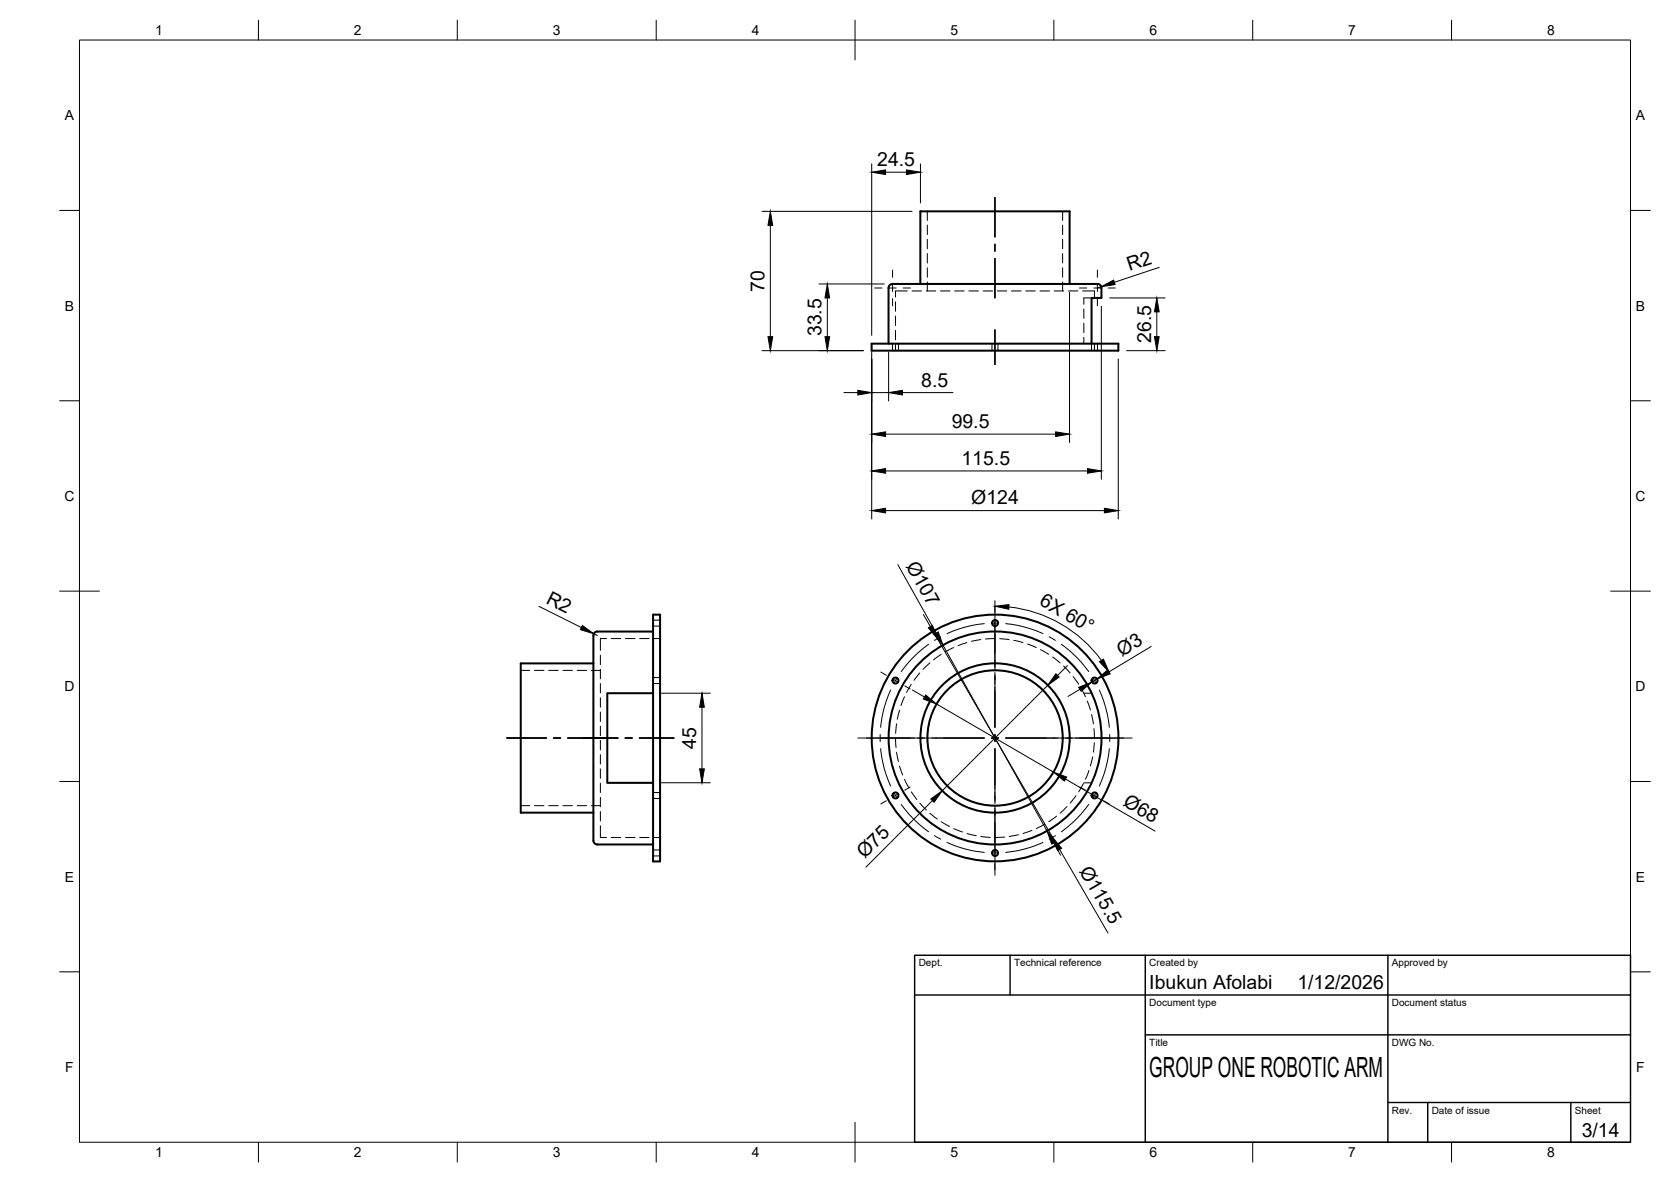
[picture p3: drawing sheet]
<svg xmlns="http://www.w3.org/2000/svg" width="420mm" height="297mm" viewBox="0 0 420 297" stroke-linecap="round" stroke-linejoin="round" font-family="sans-serif">
<!-- layer: Visible -->
<g fill="none" stroke="#000" stroke-width=".51">
<path d="M231.4 71.4v-18.3h37.5v18.3M219.2 86.4h62v1.7h-62zM223.4 86.4v-14a1.58 1.58 0 0 1 2-1h49.5a1.93 1.93 0 0 1 2 .6v2.9h-2.4v11.5M150.2 158.7h14M150.2 158.7a1.39 1.39 0 0 0-1 1.7v49.8a1.88 1.88 0 0 0 .6 1.9l.4 .1M164.2 154.5h1.8v62h-1.8zM149.2 166.7h-18.3v37.5h18.3M164.2 174.2h-11.5v22.5h11.5M150.2 212.2h14"/>
<circle cx="250.2" cy="156.6" r=".75"/>
<circle cx="225.2" cy="171" r=".75"/>
<circle cx="275.2" cy="171" r=".75"/>
<circle cx="225.2" cy="199.9" r=".75"/>
<circle cx="250.2" cy="185.5" r="26.8"/>
<circle cx="250.2" cy="185.5" r="18.8"/>
<circle cx="250.2" cy="185.5" r="17"/>
<circle cx="250.2" cy="185.5" r="31"/>
<circle cx="275.2" cy="199.9" r=".75"/>
<circle cx="250.2" cy="214.4" r=".75"/>
</g>
<!-- layer: Hidden -->
<g fill="none" stroke="#000" stroke-width=".25">
<path d="M233.2 53.1v2.3M233.2 56.6v2.4M267.2 53.1v2.3M267.2 56.6v2.4M225.2 75.8v2.4M225.2 79.4v2.4M228.1 73.1h-2.9v1.6M229.3 73.1h2.4M232.9 73.1h2.4M233.2 60.1v2.4M233.2 63.7v2.4M233.2 67.3v2.4"/>
<path d="M233.2 70.9v2.2M236.5 73.1h2.4M240.1 73.1h2.3M243.6 73.1h2.4M247.2 73.1h2.4M250.8 73.1h2.4M254.3 73.1h2.4M257.9 73.1h2.4M261.5 73.1h2.4M265.1 73.1h2.4M267.2 60.1v2.4M267.2 63.7v2.4"/>
<path d="M267.2 67.3v2.4M267.2 70.9v2.2M268.6 73.1h2.4M272.2 73.1h3v1.8M272.5 77.6v2.4M274.5 74.9h-2v1.6M224.4 86.4v1.7M225.2 83v2.4M225.2 86.6v1.5M225.9 86.4v1.7M249.4 86.4v1.7M250.9 86.4v1.7"/>
<path d="M272.5 81.2v2.4M272.5 84.8v1.6M274.4 86.4v1.7M275.2 86.4v1.7M275.9 86.4v1.7M164.2 155.8h1.8M164.2 157.3h1.8M130.9 168.5h2.3M134.4 168.5h2.4M138 168.5h2.4M141.5 168.5h2.4M145.1 168.5h2.4"/>
<path d="M148.7 168.5h2.3M151 178.9v2.4M151 175.4v2.3M151 171.8v2.3M151 168.2v2.4M151 164.6v2.4M152.5 160.5h-1.5v2.9M153.7 160.5h2.4M157.3 160.5h2.4M160.8 160.5h2.4M164.2 170.3h1.8M164.2 171.8h1.8"/>
<path d="M164.4 160.5h1.6M226.2 178.4l-.6 2.3M227.4 175.1l-.9 2.2M229.1 172l-1.2 2M231.3 169.1l-1.5 1.9M233.8 166.6l-1.7 1.6M236.6 164.5l-1.9 1.3M239.8 162.7l-2.1 1.1M243.1 161.5l-2.2 .8M246.6 160.7l-2.3 .5M250.2 160.5l-2.4 .1M251.4 160.5l2.3 .2"/>
<path d="M254.9 160.9l2.3 .6M258.4 161.8l2.2 .9M261.6 163.2l2.1 1.2M264.7 165.1l1.9 1.5M267.4 167.4l1.7 1.7M269.8 170l1.4 1.9M271.8 173l1.1 2.1M272.5 174.2h2M273.4 176.2l.8 2.2M274.5 179.6l.4 2.3M151 196.8v2.4M151 193.2v2.4"/>
<path d="M151 189.6v2.4M151 186.1v2.4M151 182.5v2.4M164.2 199.2h1.8M225.2 185.5l.1 2.4M225.4 181.9l-.2 2.4M225.4 189l.5 2.4M226.2 192.5l.8 2.3M227.4 195.9l1.1 2.1M229.2 199l1.3 1.9M270.6 199.9l-1.5 1.9M272.4 196.9l-1.2 2.1"/>
<path d="M272.5 196.7h2M273.8 193.6l-.9 2.2M274.7 190.2l-.5 2.3M275.1 183.1l.1 2.4M275.2 186.6l-.3 2.4M130.9 202.5h2.3M134.4 202.5h2.4M138 202.5h2.4M141.5 202.5h2.4M145.1 202.5h2.4M148.7 202.5h2.3M151 207.5v3h1.5"/>
<path d="M151 203.9v2.4M151 200.3v2.4M153.7 210.5h2.4M157.3 210.5h2.4M160.8 210.5h2.4M164.2 200.7h1.8M164.2 213.6h1.8M164.2 215.1h1.8M164.4 210.5h1.6M231.3 201.9l1.6 1.7M233.8 204.4l1.9 1.4M236.7 206.5l2 1.2"/>
<path d="M239.8 208.2l2.2 .9M243.1 209.5l2.4 .5M246.6 210.2l2.4 .2M252.6 210.4l-2.4 .1M256.1 209.8l-2.4 .4M259.5 208.7l-2.3 .8M262.7 207.1l-2.1 1.1M265.6 205.1l-1.9 1.4M268.3 202.7l-1.7 1.7"/>
</g>
<!-- layer: BORDER -->
<g fill="none" stroke="#000" stroke-width=".25">
<path d="M20 10.1h390v276.9h-390zM65 5.1v5M115 5.1v5M165 5.1v5M215 5.1v10M265 5.1v5M315 5.1v5M365 5.1v5M15 52.9h5M410 52.9h5M15 100.7h5M410 100.7h5"/>
<path d="M15 148.6h10M405 148.6h10M15 196.4h5M410 196.4h5M15 244.2h5M410 244.2h5M65 287v5M115 287v5M165 287v5M215 282.1v9.9M265 287v5M315 287v5"/>
<path d="M365 287v5"/>
</g>
<!-- layer: TITLEBLOCK -->
<path d="M230 240.1h180v46.9h-180zM230 250h180M254 240.1v9.9M288 240.1v46.9M349 240.1v46.9M288 260.1h122M349 277.1h61M359 277.1v9.9M395 277.1v9.9" fill="none" stroke="#000" stroke-width=".36"/>
<!-- layer: Smart Centers -->
<g fill="none" stroke="#000" stroke-width=".25">
<path d="M250.2 49.6v10M219.9 72.4h1.8M223.5 72.4h1.8M224.4 67.9v1.8M224.4 71.5v1.8M224.4 75v1.9M227.1 72.4h1.8M250.2 61.3v1.8M250.2 64.9v10M271.4 72.4h1.8M275 72.4h1.8M275.9 67.9v1.8"/>
<path d="M275.9 71.5v1.8M275.9 75v1.9M278.6 72.4h1.8M250.2 82.9v8.7M247.5 156.7l-4.6 .8-4.8 1.7M249.3 156.6h1.8M250.2 151v17.3M252.9 156.7l4.6 .8 4.7 1.7M221.5 168.9l1.3 .8M223.9 173.4l-1.6 4.4-.9 5M224.4 170.6l1.6 .9M225.6 170.3l-.9 1.5"/>
<path d="M227.5 172.4l1.4 .8M233.5 161.9l-3.9 3.3-3 3.6M236.5 160l-1.5 .9M250.2 169v13.8M263.8 160l1.6 .9M266.9 161.9l3.8 3.3 3 3.6M272.9 172.4l-1.4 .8M274.7 170.3l.9 1.5M275.9 170.6l-1.5 .9M276.4 173.4l1.6 4.4 .9 5M278.9 168.9l-1.4 .8M127.4 185.5h10"/>
<path d="M139.2 185.5h1.8M142.7 185.5h12.7M157.2 185.5h1.8M160.8 185.5h8.7M215.7 185.5h17.9M221.3 184.6v1.8M221.4 188.1l.9 5.1 1.6 4.3M224.7 199.1l.9 1.6M226 199.5l-1.6 .8M228.9 197.8l-1.4 .8M233.7 185.5h13.8M249.3 185.5h1.8"/>
<path d="M250.2 184.6v1.8M250.2 188.1v13.9M252.9 185.5h13.8M266.8 185.5h17.9M271.5 197.8l1.4 .8M274.4 199.5l1.5 .8M275.6 199.1l-.9 1.6M278.9 188.1l-.9 5.1-1.6 4.3M279 184.6v1.8M222.8 201.2l-1.3 .8M226.6 202.2l3 3.5 3.9 3.3M235 210l1.5 .9"/>
<path d="M238.1 211.7l4.8 1.7 4.6 .8M249.3 214.3h1.8M250.2 202.6v17.4M262.2 211.7l-4.7 1.7-4.6 .8M265.4 210l-1.6 .9M273.7 202.2l-3 3.5-3.8 3.3M277.5 201.2l1.4 .8"/>
</g>
<!-- layer: FD_Dimensions -->
<g fill="none" stroke="#000" stroke-width=".25">
<path d="M191.6 53.1h37.7M193.7 56.6v28M219.2 41.2v43.1M222.7 43.3h5.2M231.4 41.2v9.8M205.9 71.4h16.4M208 74.9v9.7M268.9 73.5v37.7M276.9 72.1l-1 .3M276.9 77v43.4M279 74.9h14M290.9 78.4v6.2"/>
<path d="M291.5 67.2l-11.3 3.7M191.6 88.1h25.5M212.2 98.7h3.5M219.2 88.5v41.9M219.2 98.7h4.2M223.4 88.5v12.3M226.9 98.7h12.7M281.2 90.2v40.2M283.3 88.1h9.7M222.7 118.3h50.7M222.7 109.1h42.7M222.7 128.3h55"/>
<path d="M135.5 152.4l10.7 5.3M149.3 159.3l.9 .4M225.7 141.9l9.7 17.2M232.2 154.4l1.7 3.1M253.7 152.5a33.1 33.1 0 0 1 23.3 13.5M166.3 174.2h12.3M176.5 177.7v15.5M229.4 173.4l3.1 1.8M235.5 176.9l29.4 17.1M235.7 160.5l29 49.9M237.1 162.1l26.1 46.7M263.4 172.2l-26.5 26.5"/>
<path d="M268.4 167.3l-2.5 2.4M271.5 173.2l-3 1.8M275.8 170.7l-1.3 .7M289.5 162.5l-10.7 6.4M166.3 196.7h12.3M267.9 195.8l22.5 13.1M234.4 201.2l-16.7 16.7M265 211.9l1.7 3M266.4 213.5l12.2 21"/>
</g>
<g fill="#000" stroke="#000" stroke-width=".25">
<path d="M193.7 53.1l.6 3.5h-1.2zM219.2 43.3l3.5-.6v1.2zM227.9 42.7l3.5 .6-3.5 .6zM208 71.4l.6 3.5h-1.2zM276.9 72.1l3.1-1.7 .4 1.1zM290.9 74.9l.6 3.5h-1.2zM193.1 84.6h1.2l-.6 3.5zM207.4 84.6h1.2l-.6 3.5zM215.7 98.1l3.5 .6-3.5 .6zM223.4 98.7l3.5-.6v1.2zM290.3 84.6h1.2l-.6 3.5zM219.2 118.3l3.5-.5v1.1z"/>
<path d="M219.2 109.1l3.5-.6v1.2zM265.4 108.5l3.5 .6-3.5 .6zM273.4 117.8l3.5 .5-3.5 .6zM219.2 128.3l3.5-.6v1.2zM277.7 127.7l3.5 .6-3.5 .6zM146.4 157.2l2.9 2.1-3.4-1.1zM233.4 157.8l1-.6 1.3 3.3zM234.9 159.4l1-.6 1.2 3.3zM250.2 152.3l3.5-.4-.1 1.2zM176.5 174.2l.6 3.5h-1.2zM232.7 174.7l2.8 2.2-3.3-1.2zM265.5 169.3l.8 .8-2.9 2.1z"/>
<path d="M271.2 172.7l3.3-1.3-2.7 2.3zM276.5 166.3l1-.6 1.4 3.2zM275.8 170.7l2.7-2.4 .6 1zM175.9 193.2h1.2l-.6 3.5zM264.9 194l3.3 1.3-.6 1zM234 200.8l2.9-2.1-2 2.9zM263.2 208.8l2.3 2.8-1 .5zM264.7 210.4l2.2 2.8-1 .6z"/>
</g>
<text font-size="7" x="289" y="270.6">GROUP ONE ROBOTIC ARM</text>
<g font-size="4.9">
<text x="220.6" y="41.8">24.5</text>
<text x="284" y="68.2" transform="rotate(-18 284 68.2)">R2</text>
<text x="192.2" y="73.3" transform="rotate(-90 192.2 73.3)">70</text>
<text x="206.6" y="84.5" transform="rotate(-90 206.6 84.5)">33.5</text>
<text x="289.4" y="86.2" transform="rotate(-90 289.4 86.2)">26.5</text>
<text x="231.6" y="97.2">8.5</text>
<text x="239.3" y="107.6">99.5</text>
<text x="241.8" y="116.9">115.5</text>
<text x="244.2" y="126.8">Ø124</text>
<text x="227.7" y="142.2" transform="rotate(61 227.7 142.2)">Ø107</text>
<text x="137.1" y="151.6" transform="rotate(27 137.1 151.6)">R2</text>
<text x="261.2" y="151.9" transform="rotate(30 261.2 151.9)">6X 60°</text>
<text x="282.1" y="165.1" transform="rotate(-31 282.1 165.1)">Ø3</text>
<text x="175" y="188.1" transform="rotate(-90 175 188.1)">45</text>
<text x="282.2" y="202.3" transform="rotate(30 282.2 202.3)">Ø68</text>
<text x="217.5" y="216" transform="rotate(-45 217.5 216)">Ø75</text>
<text x="271.3" y="218.8" transform="rotate(60 271.3 218.8)">Ø115.5</text>
<text x="289" y="248.5">Ibukun Afolabi</text>
<text x="326.2" y="248.5">1/12/2026</text>
<text x="397.7" y="285.7">3/14</text>
</g>
<g font-size="3.5">
<text x="39" y="8.8">1</text>
<text x="89" y="8.8">2</text>
<text x="139" y="8.8">3</text>
<text x="189" y="8.8">4</text>
<text x="239" y="8.8">5</text>
<text x="289" y="8.8">6</text>
<text x="339" y="8.8">7</text>
<text x="389" y="8.8">8</text>
<text x="16.3" y="30.2">A</text>
<text x="411.3" y="30.2">A</text>
<text x="16.3" y="78">B</text>
<text x="411.3" y="78">B</text>
<text x="16.2" y="125.9">C</text>
<text x="411.2" y="125.9">C</text>
<text x="16.2" y="173.7">D</text>
<text x="411.2" y="173.7">D</text>
<text x="16.3" y="221.6">E</text>
<text x="411.3" y="221.6">E</text>
<text x="16.4" y="269.4">F</text>
<text x="411.4" y="269.4">F</text>
<text x="39" y="290.8">1</text>
<text x="89" y="290.8">2</text>
<text x="139" y="290.8">3</text>
<text x="189" y="290.8">4</text>
<text x="239" y="290.8">5</text>
<text x="289" y="290.8">6</text>
<text x="339" y="290.8">7</text>
<text x="389" y="290.8">8</text>
</g>
<g font-size="2.5">
<text x="231" y="242.9">Dept.</text>
<text x="255" y="242.9">Technical reference</text>
<text x="289" y="242.9">Created by</text>
<text x="350" y="242.9">Approved by</text>
<text x="289" y="252.8">Document type</text>
<text x="350" y="252.8">Document status</text>
<text x="289" y="262.9">Title</text>
<text x="350" y="262.9">DWG No.</text>
<text x="350" y="279.9">Rev.</text>
<text x="360" y="279.9">Date of issue</text>
<text x="396" y="279.9">Sheet</text>
</g>
</svg>
